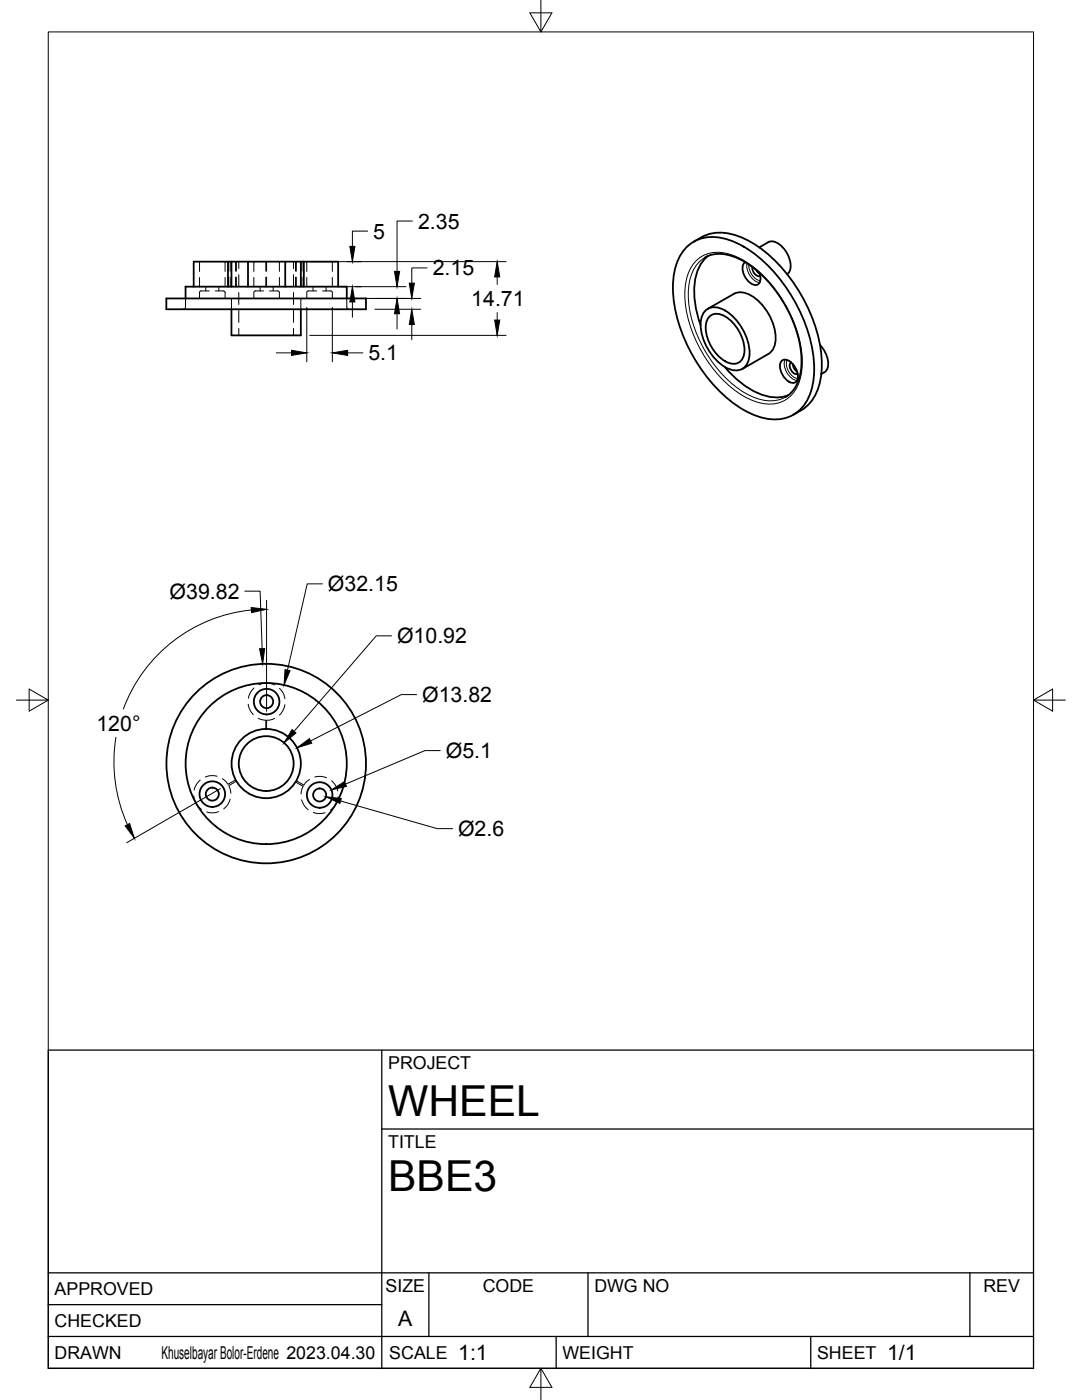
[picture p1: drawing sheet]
<svg xmlns="http://www.w3.org/2000/svg" width="216mm" height="279mm" viewBox="0 0 216 279" stroke-linecap="round" stroke-linejoin="round" font-family="sans-serif">
<!-- layer: Visible -->
<g fill="none" stroke="#000" stroke-width=".36">
<path d="M33.2 59.6h39.8v2.1h-39.8zM37 59.6v-2.4h32.2v2.4M45.5 52.2v5M46.2 52.2v5M49.5 52.2v5M56.9 52.2v5M60 52.2v5M60.6 52.2h6.9v5M60.6 52.2h-21.9v5M60.6 52.2v5M136.7 49.7a7.8 7.8 0 0 1 8.8-1.8 25.6 25.6 0 0 1 12.4 11 28 28 0 0 1 4.5 16.3 9.4 9.4 0 0 1-4.1 7.6 9 9 0 0 1-8.5-.3 28.4 28.4 0 0 1-12.7-13.6 25 25 0 0 1-2.5-14.6 9.7 9.7 0 0 1 2.1-4.6zM139.9 47.4l-1.5 .9"/>
<path d="M139.9 47.4a9.1 9.1 0 0 1 8.7 .2 28.8 28.8 0 0 1 13.1 14.9 23.8 23.8 0 0 1 2 13.2 8.9 8.9 0 0 1-5.4 7.1M140.7 51.4l1.7-.6 1.8-.1 1.8 .4 2.5 1.1 2.5 1.8 2.1 2 2.1 2.6 1.4 2.2 1.5 3 .9 2.6 .6 2.5 .3 2.7-.2 2.8-.6 2-.9 1.6-1.5 1.2M141.3 51.1a9.1 9.1 0 0 0-2.7 8 21.4 21.4 0 0 0 1.2 5.8M146.4 58.7l-5.2 2.9M146.4 58.6a3.9 3.9 0 0 1 4.2 .9 10.5 10.5 0 0 1 4.1 8.8 3.1 3.1 0 0 1-1.4 2.3l-5.2 3M148.7 52.3a2.06 2.06 0 0 0-.1 2.8 2.71 2.71 0 0 0 2.4 1.8 1.68 1.68 0 0 0 .5-2.5M150.1 53.3a1.54 1.54 0 0 0 1.6 1.7M150.9 53.9l.7 .8M151.5 49.4l1.8-1.1a2.81 2.81 0 0 1 3.2 1.4 4.6 4.6 0 0 1 .9 4.7l-.3 .3M46.2 61.7v5.2h13.8v-5.2M140.9 61.8a3.7 3.7 0 0 1 4.6 .7 10.5 10.5 0 0 1 4 8.9 2.72 2.72 0 0 1-3.9 2.3 10.3 10.3 0 0 1-5.7-9.9l.2-.8zM141.5 63.3a2.37 2.37 0 0 1 3.2-.2 8.2 8.2 0 0 1 3.8 7.6 2.13 2.13 0 0 1-3 1.7 8 8 0 0 1-4.6-7.9z"/>
<path d="M144.6 73.2a16.7 16.7 0 0 0 8.8 5.9 6.7 6.7 0 0 0 3.9-.2M155.9 72.1a1.28 1.28 0 0 1 2 .3 3.4 3.4 0 0 1 1.1 3.6 1.28 1.28 0 0 1-2-.2 3.4 3.4 0 0 1-1.1-3.7zM157.9 72.3a1.47 1.47 0 0 0 .6 2.3h.7M158.2 72.6l.2 .7 .7 .9M163.6 68.8a5.2 5.2 0 0 1 1.5 4.8l-.3 .4-.9 .7"/>
<circle cx="42.4" cy="158.5" r="1.3"/>
<circle cx="42.4" cy="158.5" r="2.55"/>
<circle cx="53.1" cy="152.4" r="6.9"/>
<circle cx="53.1" cy="152.4" r="19.9"/>
<circle cx="53.1" cy="152.4" r="5.5"/>
<circle cx="53.1" cy="152.4" r="16.1"/>
<circle cx="53.2" cy="140" r="1.3"/>
<circle cx="53.2" cy="140" r="2.55"/>
<circle cx="63.8" cy="158.7" r="1.3"/>
<circle cx="63.8" cy="158.7" r="2.55"/>
</g>
<!-- layer: Hidden -->
<g fill="none" stroke="#000" stroke-width=".2">
<path d="M37 59.6v1.7l-.2 .4h-.3M39.7 52.2l.1 .1v1.9M39.8 55.4v1.8M41.1 57.2v.9M41.8 58.1l-1.9 .1-.1 1.4M42.9 58.1h1.8l.2 .3v1.2M43.7 57.2v.9M44.9 55.4v1.8M45 52.2l-.1 2M45.7 52.2v1.9M45.7 55.3v1.9M46.1 52.2v1.9"/>
<path d="M46.1 55.3v1.9M46.2 59.6v2.1M47 52.2v1.9M47 55.3v1.9M47.2 52.2v1.9M47.2 55.3v1.9M47.6 52.2v1.4M47.6 54.8v2.4M47.6 58.4v2.4M50.5 52.2l.2 .1v1.9M50.7 55.4v1.8M51.9 57.2v.9"/>
<path d="M52.6 58.1l-1.9 .1v1.4M53 52.2v1.9M53 55.3v1.9M53.2 52.2v1.9M53.2 55.3v1.9M53.8 58.1h1.8l.2 .3v1.2M54.5 57.2v.9M55.8 55.4v1.8M55.8 52.2v2M58.6 52.2v1.4M58.6 54.8v2.4M58.6 58.4v2.4"/>
<path d="M59 52.2v1.9M59 55.3v1.9M59.1 52.2v1.9M59.1 55.3v1.9M60 59.6v2.1M60 52.2v1.9M60 55.3v1.9M60.5 52.2v1.9M60.5 55.3v1.9M61.1 52.2l.1 2M61.2 55.4v1.8M62.5 57.2v.9"/>
<path d="M63.2 58.1h-1.8l-.2 .2v1.3M64.4 58.1h1.7l.2 .2v1.3M65.1 57.2v.9M66.3 55.4v1.8M66.4 52.2l-.1 .1v1.9M69.2 59.6v1.7l.2 .4h.3M47.6 62v2.3M47.6 65.5v1.4M58.6 62v2.3M58.6 65.5v1.4M50.7 137.3a3.6 3.6 0 0 0-1.1 2.1M51.7 136.7a3.6 3.6 0 0 1 3.1 0"/>
<path d="M55.8 137.4a3.5 3.5 0 0 1 1.1 2M38.7 158.9a3.6 3.6 0 0 0 1.5 2.6M40 155.7l-.2 .1a3.7 3.7 0 0 0-1.1 1.9M43.3 154.9a3.6 3.6 0 0 0-2.3 .2M44.4 155.4l1.1 1.1 1.5-.9M45.9 159.5a3.7 3.7 0 0 1-1.3 1.9M47.2 155.9l-1.5 .9 .4 1.5M49.5 140.5l.4 1.3 .6 .8M51.5 143.3l1.5 .4v1.8M54.8 143.4l-1.6 .3v1.8M56.9 140.6l-.1 .3a3.6 3.6 0 0 1-1 1.8M59 156.1l1.5 .8-.4 1.6"/>
<path d="M60.2 159.6a3.6 3.6 0 0 0 1.3 2M61.7 155.6l-1.1 1.1-1.5-.9M62.8 155.1a3.6 3.6 0 0 1 2.4 .1M66.2 155.8l.8 1.1 .4 .9M67.5 159a3.7 3.7 0 0 1-1.6 2.7M43.6 162l-.2 .1a3.6 3.6 0 0 1-2.1 0M62.5 162.1l.2 .1a3.7 3.7 0 0 0 2.2 0"/>
</g>
<!-- layer: Visible Narrow -->
<path d="M139.2 51.8a6.6 6.6 0 0 1 6.5-1 20.2 20.2 0 0 1 10.1 8.5 23.5 23.5 0 0 1 4.2 14.5 7.3 7.3 0 0 1-4.3 6.5 8.9 8.9 0 0 1-7.3-1.2 25.9 25.9 0 0 1-11.8-20.4 8.9 8.9 0 0 1 2.6-6.9zM140.7 51.4a7.6 7.6 0 0 0-3.4 6.7 24.7 24.7 0 0 0 12 20.7 7.9 7.9 0 0 0 7.4 .4M149.1 52.5a3.5 3.5 0 0 0 2.5 3.9M149.4 52.8a3.1 3.1 0 0 0 2.3 3.2M156.6 71.8a3.4 3.4 0 0 0 2.5 4.1M157.1 71.8a3 3 0 0 0 2.1 3.7" fill="none" stroke="#000" stroke-width=".2"/>
<!-- layer: Border -->
<path d="M9.6 6.4h196.6v266.7h-196.6zM107.9 0v6.4l-2.2-3.8h4.4l-2.2 3.8M3.3 139.7h6.3l-3.8-2.2v4.4l3.8-2.2M206.2 139.7l3.8 2.2v-4.4l-3.8 2.2h6.4M107.9 273.1l2.2 3.8h-4.4l2.2-3.8v6.3" fill="none" stroke="#000" stroke-width=".2"/>
<!-- layer: Titleblock -->
<path d="M9.6 209.6h196.6v63.5h-196.6zM76.2 209.6v63.5M76.2 225.3h130M9.6 254h196.6M85.6 254v12.7M117.3 254v12.7M193.5 254v12.7M9.6 266.7h196.6M9.6 260.4h66.6M111 266.7v6.4M161.8 266.7v6.4" fill="none" stroke="#000" stroke-width=".25"/>
<!-- layer: FD_Dimensions -->
<g fill="none" stroke="#000" stroke-width=".2">
<path d="M61.8 52.2h39.2M68.1 59.6h15.8M68.1 57.2h12.9M73.4 46.1h-3.1v3.1M82.3 44.1h-3.1v10.1M85.2 53.5h-3v3M99.2 55.3v1.5M55.1 70.4h3.1M61.2 61.3v10.9M61.8 66.9h39.2M66.3 61.3v10.9M69.4 70.4h3"/>
<path d="M70.3 60.3v3M74.8 61.7h9.1M79.2 62.6v3.1M82.2 64.8v3M99.2 62.4v1.5M48.9 118h3l.4 11.5M53.2 119.8v22.2M64.3 116.5h-3l-3.9 17.3M50.2 121.7a30.5 30.5 0 0 0-25.6 19.8M78.1 126.9h-3l-16.4 19M83.1 138.6h-3l-18.1 9.3M23.1 147.1a30.5 30.5 0 0 0 2.3 17.5"/>
<path d="M44 157.4l-18.7 10.8M67.9 159.9l19.3 5.5h3.1M87.8 149.8h-3l-15.9 6.7"/>
</g>
<g fill="#000" stroke="#000" stroke-width=".2">
<path d="M69.8 49.2h1l-.5 3zM78.7 54.2h1l-.5 3zM81.7 56.5h1l-.5 3.1zM99.2 52.2l.5 3.1h-1zM58.2 69.9l3 .5-3 .5zM66.3 70.4l3.1-.5v1zM70.3 57.2l.5 3.1h-1zM79.2 59.6l.5 3h-1zM82.2 61.7l.5 3.1h-1zM98.7 63.9h1l-.5 3zM50.1 121.2l3.1 .4-3 .7zM51.8 129.5l1-.1-.4 3.1z"/>
<path d="M56.9 133.6l1 .3-1.2 2.8zM58.3 145.6l.8 .7-2.4 2zM59.3 149.2l2.4-1.8 .5 .9zM65 159l3.1 .4-.3 .9zM66.1 157.6l2.6-1.6 .4 1zM25 164.8l.9-.4 .9 2.9z"/>
</g>
<g font-size="8.5">
<text x="77.4" y="222.8">WHEEL</text>
<text x="77.4" y="237.8">BBE3</text>
</g>
<g font-size="4.3">
<text x="74.5" y="47.6">5</text>
<text x="83.4" y="45.6">2.35</text>
<text x="86.4" y="55">2.15</text>
<text x="94" y="61.1">14.71</text>
<text x="73.5" y="71.9">5.1</text>
<text x="33.8" y="119.4">Ø39.82</text>
<text x="65.4" y="118">Ø32.15</text>
<text x="79.2" y="128.4">Ø10.92</text>
<text x="84.2" y="140.1">Ø13.82</text>
<text x="19.2" y="145.8">120°</text>
<text x="88.9" y="151.3">Ø5.1</text>
<text x="91.4" y="166.9">Ø2.6</text>
<text x="79.5" y="264.5">A</text>
<text x="91.4" y="271.4">1:1</text>
<text x="177" y="271.4">1/1</text>
</g>
<g font-size="3.5">
<text x="77.4" y="213.4">PROJECT</text>
<text x="77.4" y="229.1">TITLE</text>
<text x="76.9" y="257.8">SIZE</text>
<text x="96.3" y="257.8">CODE</text>
<text x="118.6" y="257.8">DWG NO</text>
<text x="196.2" y="257.8">REV</text>
<text x="10.9" y="258.5">APPROVED</text>
<text x="10.9" y="264.8">CHECKED</text>
<text x="10.9" y="271.2">DRAWN</text>
<text x="32.2" y="271.2">Khuselbayar Bolor-Erdene 2023.04.30</text>
<text x="77.7" y="271.2">SCALE</text>
<text x="112.2" y="271.2">WEIGHT</text>
<text x="163" y="271.2">SHEET</text>
</g>
</svg>
